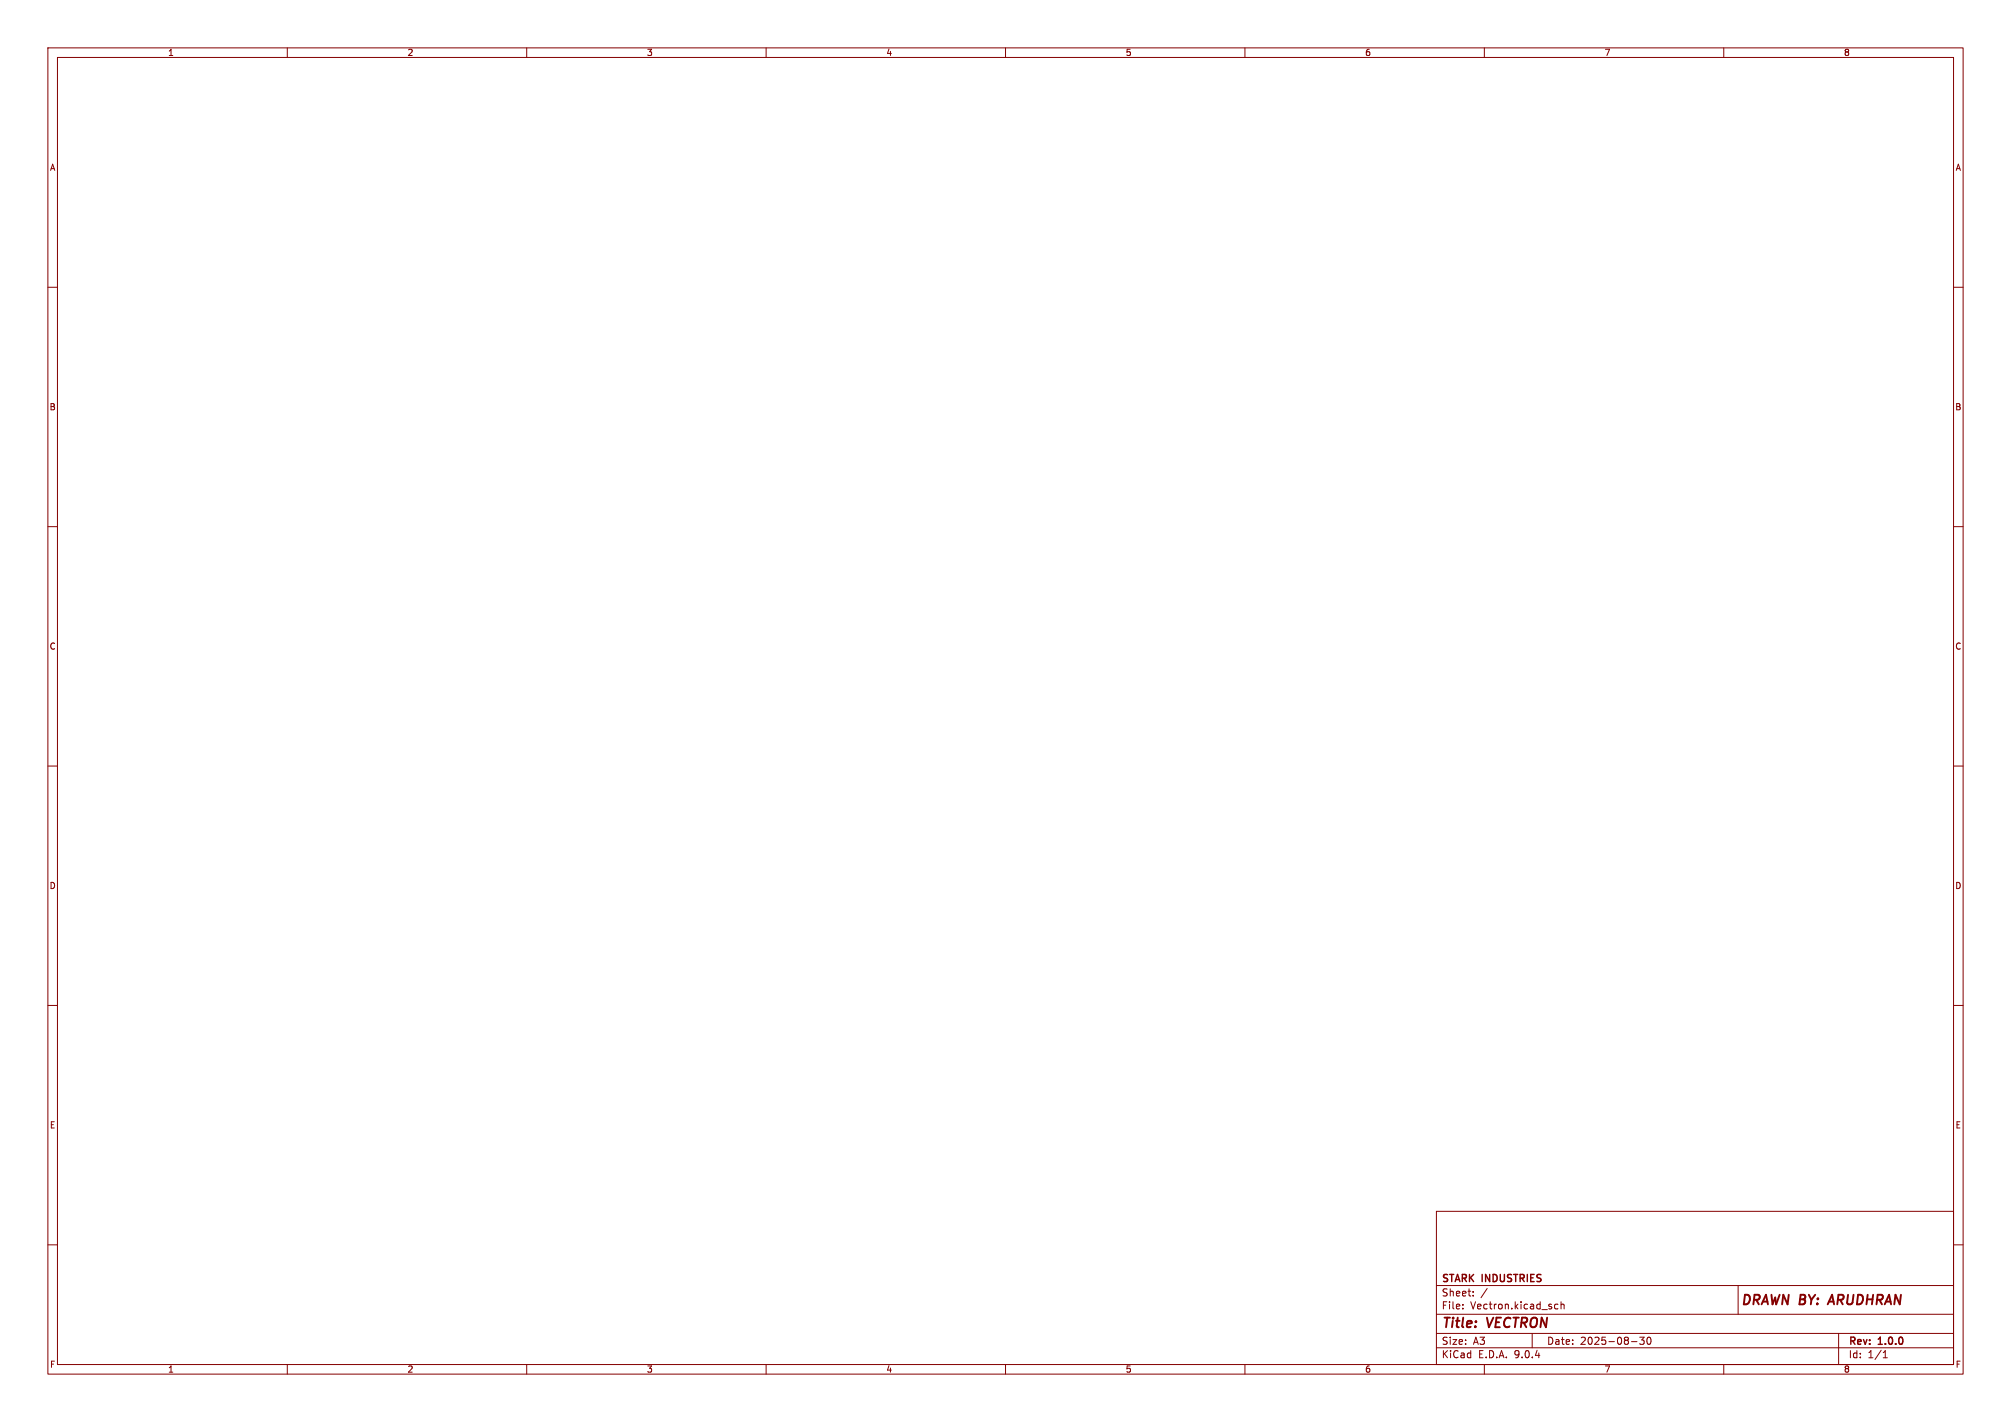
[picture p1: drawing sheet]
<svg xmlns="http://www.w3.org/2000/svg" width="420mm" height="297mm" viewBox="0 0 420 297" stroke-linecap="round" stroke-linejoin="round" font-family="sans-serif">
<g fill="none" stroke="#840000" stroke-width=".21">
<path d="M10 10h400v277h-400zM12 12h396v273h-396zM60 10v2M110 10v2M160 10v2M210 10v2M260 10v2M310 10v2M360 10v2M10 60h2M408 60h2M10 110h2"/>
<path d="M408 110h2M10 160h2M408 160h2M10 210h2M408 210h2M300 253h108v32h-108zM10 260h2M300 278.5h108M300 274.5h108M300 268.5h108M305.5 273.2v.2M305.5 272.5v.1"/>
<path d="M307.7 270.5v.2M307.7 269.8v.1M310.6 269.1l-1.3 1.9M320 278.5v3M324.7 273.2l.2 .2 .5-.1M325.4 272.5l-.5-.1-.2 .1M326 272.5l.2-.1 .4 .1 .1 .9M326 271.9v1.5M342.4 279.3h1l-.5 .6 .4 .1v.6l-.2 .2-.7-.2M344.1 279.4l.2-.1a.8 .8 0 0 1 .5 .7 .8 .8 0 0 1-.5 .8l-.2-.2-.2-.4zM363 268.5v6M384 278.5v6.5"/>
<path d="M408 260h2M60 285v2M110 285v2M160 285v2M210 285v2M260 285v2M300 281.5h108M310 285v2M340.7 280.2h1.2M360 285v2M393.3 283.6h.9M393.3 282.5l.4-.4v1.5"/>
</g>
<path d="M382.6 270.4l-.9 2" fill="none" stroke="#840000" stroke-width=".4"/>
<g font-size="2.8" fill="#840000">
<text x="363.5" y="273.1">DRAWN BY:</text>
<text x="382.9" y="273.1">ARUDHRAN</text>
<text x="301" y="277.9">Title:</text>
<text x="310.6" y="277.9">VECTRON</text>
</g>
<g font-size="2.1" fill="#840000">
<text x="301" y="268.2">STARK INDUSTRIES</text>
<text x="301" y="273.7">File:</text>
<text x="301" y="271">Sheet:</text>
<text x="307.1" y="273.7">Vectron.kicad_sch</text>
<text x="301" y="281.1">Size:</text>
<text x="307.6" y="281.1">A3</text>
<text x="323" y="281.1">Date:</text>
<text x="330" y="281.1">2025-08-30</text>
<text x="386" y="281.3">Rev:</text>
<text x="392.4" y="281.3">1.0.0</text>
<text x="301" y="283.9">KiCad</text>
<text x="308.7" y="283.9">E.D.A.</text>
<text x="316.3" y="283.9">9.0.4</text>
<text x="386" y="283.9">Id:</text>
<text x="390.1" y="283.9">1/1</text>
</g>
<g font-size="1.8" fill="#840000">
<text x="35" y="11.9">1</text>
<text x="85" y="11.9">2</text>
<text x="135" y="11.9">3</text>
<text x="185" y="11.9">4</text>
<text x="235" y="11.9">5</text>
<text x="285" y="11.9">6</text>
<text x="335" y="11.9">7</text>
<text x="385" y="11.9">8</text>
<text x="10.3" y="35.9">A</text>
<text x="408.3" y="35.9">A</text>
<text x="10.3" y="85.9">B</text>
<text x="408.2" y="85.9">B</text>
<text x="10.3" y="135.9">C</text>
<text x="408.2" y="135.9">C</text>
<text x="10.3" y="185.9">D</text>
<text x="408.2" y="185.9">D</text>
<text x="10.3" y="235.9">E</text>
<text x="408.3" y="235.9">E</text>
<text x="10.3" y="285.9">F</text>
<text x="35" y="286.9">1</text>
<text x="85" y="286.9">2</text>
<text x="135" y="286.9">3</text>
<text x="185" y="286.9">4</text>
<text x="235" y="286.9">5</text>
<text x="285" y="286.9">6</text>
<text x="335" y="286.9">7</text>
<text x="385" y="286.9">8</text>
<text x="408.3" y="285.9">F</text>
</g>
</svg>
